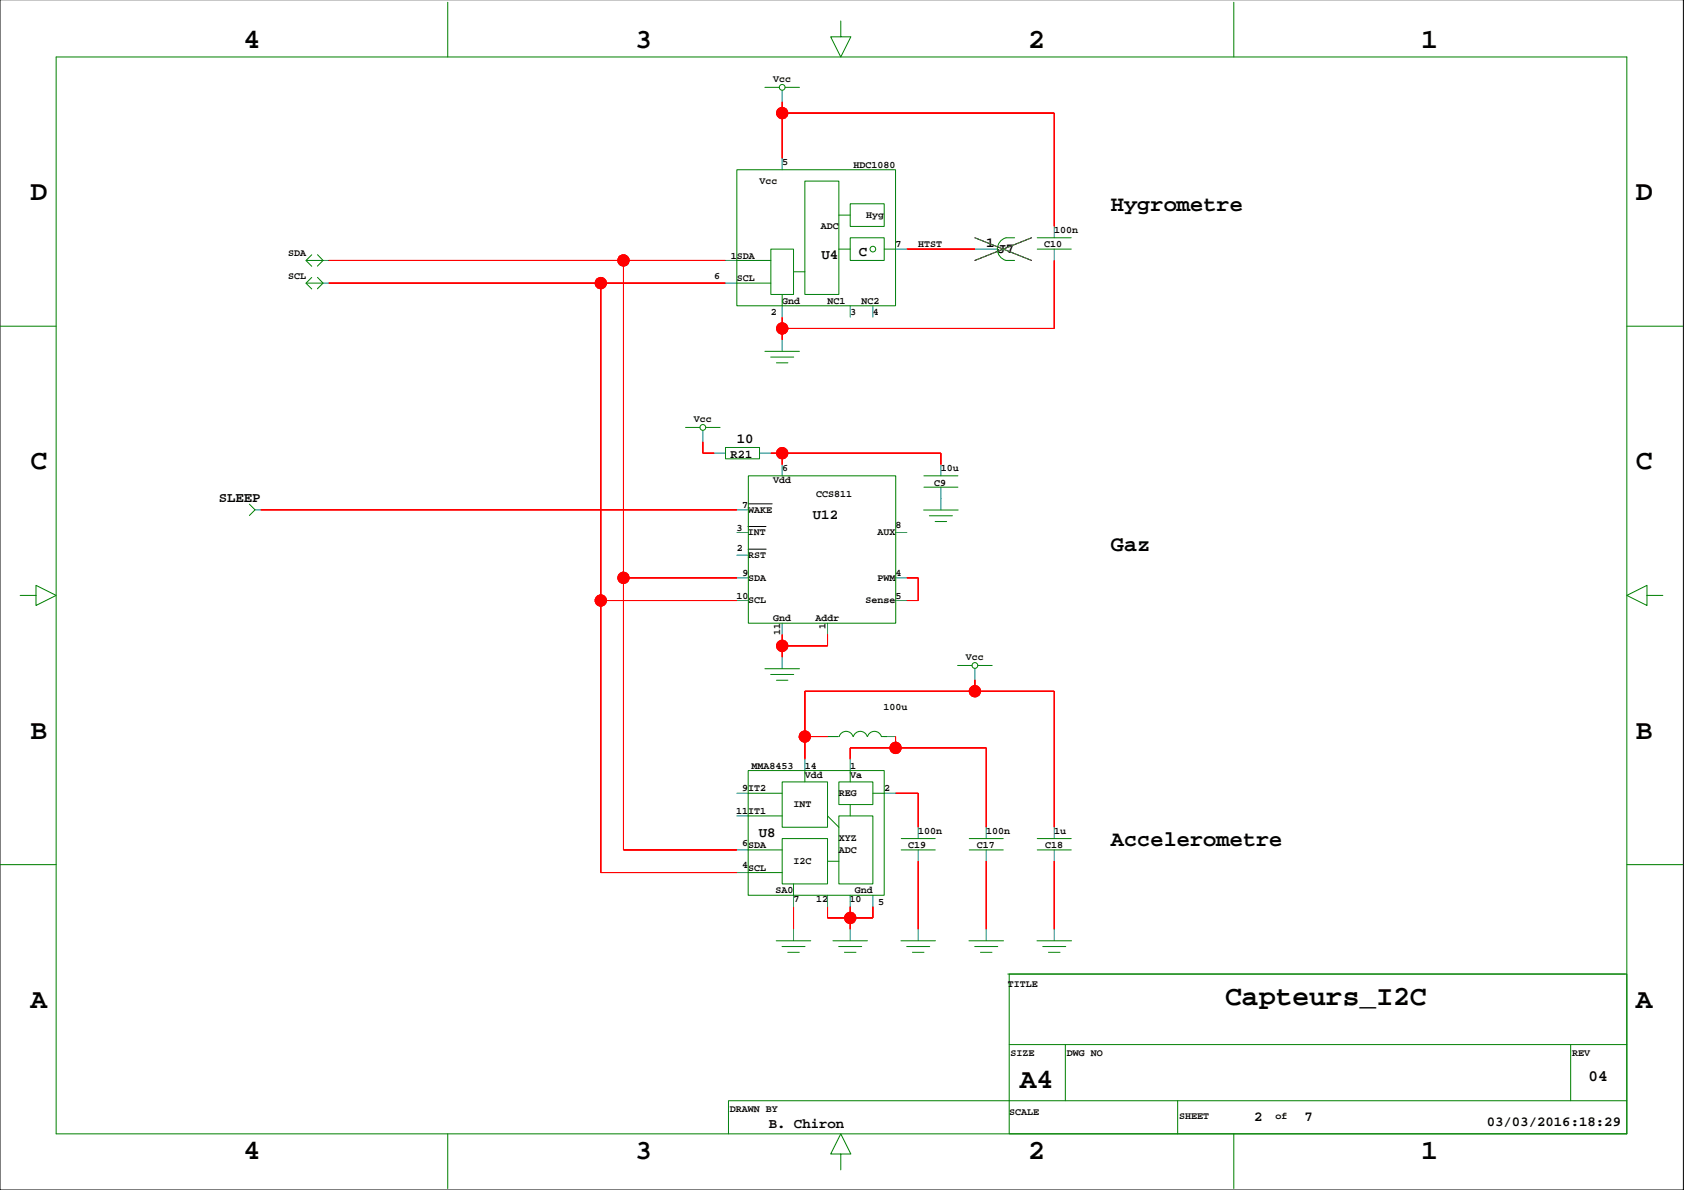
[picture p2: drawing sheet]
<svg xmlns="http://www.w3.org/2000/svg" width="297mm" height="210mm" viewBox="0 0 297 210" stroke-linecap="round" stroke-linejoin="round" font-family="sans-serif">
<path d="M0 0h296.9v209.9h-296.9zM172 41.9l10 4M182 41.9l-10 4M131.9 92.9h3.2M132 96.9h3.1M132 88.9h4.2" fill="none" stroke="#000" stroke-width=".18"/>
<g fill="none" stroke="#008000" stroke-width=".18">
<path d="M9.9 10.1h277.1v189.9h-277.1zM79 .4v9.7M134.9 15.4h2.6M138.5 15.4h2.5M148.3 3.7v2.8h1.8l-1.8 3.6-1.8-3.6h1.8M217.6 .4v9.7M130 29.9h28v24h-28zM142 31.9h6v20h-6zM148 37.9h2M150 35.9h6v4h-6zM0 57.5h9.9M54 45.9h3"/>
<path d="M54 49.9h3M55 48.9l-1 1.1 1 1M55 44.9l-1 1.1 1 1M56 48.9l1 1-1 1M56 44.9l1 1-1 1M130 45.9h6M130 49.9h6M136 43.9h4v8h-4zM138 51.9v2M140 47.9h2M148 43.9h2M150 41.9h6v4h-6z"/>
<path d="M156 43.9h2M179 41.9h-1.5a2.07 2.07 0 0 0-1.6 2 2.07 2.07 0 0 0 1.6 2h1.5M183 41.9h6M183 43.9h6M287 57.5h9.9M120.9 75.4h2.6M124.5 75.4h2.5M128 78.9h6v2h-6zM134.9 62h6.1M135.9 63h4.1M137 64h2M44 88.9l1 1-1 1"/>
<path d="M132 83.9h26v26h-26zM162.9 90h6.1M163 83.9h6M163 85.9h6M163.9 91h4.1M164.9 92h2.1M3.6 105h2.7v-1.8l3.6 1.8-3.6 1.8v-1.8M134.9 118h6.1M135.9 119h4.1M137 120h2M168.9 117.4h2.6M172.5 117.4h2.5"/>
<path d="M290.5 105v-1.8l-3.5 1.8 3.5 1.8v-1.8h2.8M132 135.9h24v22h-24zM132 139.9h6M138 137.9h8v8h-8zM142 135.9v2M146 129.9h1.8M148 137.9h6v4h-6zM148 129.9a1.27 1.27 0 0 1 1.2-.9 1.27 1.27 0 0 1 1.3 .9M150 135.9v2M150.5 129.9a1.27 1.27 0 0 1 1.2-.9 1.27 1.27 0 0 1 1.3 .9M153 129.9a1.27 1.27 0 0 1 1.2-.9 1.27 1.27 0 0 1 1.3 .9h1M154 139.9h2"/>
<path d="M0 152.5h9.9M132 149.9h6M132 153.9h6M132 143.9h6M138 147.9h8v8h-8zM140 155.9v2M146 143.9l2 2M146 151.9h2M148 143.9h6v12h-6zM150 141.9v2M159 147.9h6M159 149.9h6"/>
<path d="M171 147.9h6M171 149.9h6M183 147.9h6M183 149.9h6M287 152.5h9.9M136.9 165.9h6.1M137.9 167h4.1M139 168h2M146.9 165.9h6.1M147.9 167h4.1M149 168h2M158.9 165.9h6.1"/>
<path d="M159.9 167h4.1M160.9 168h2.1M170.9 165.9h6.1M171.9 167h4.1M172.9 168h2.1M177.8 171.8h108.9M178 171.8h109v28.2h-109zM182.9 165.9h6.1M183.9 167h4.1M184.9 168h2.1M79 200v9.6M178 184.3h109"/>
<path d="M187.9 184.3v9.9M207.7 194.2v5.8M217.6 200v9.6M277.1 184.3v9.9M287 194.2h-158.5v5.8M148.3 203.6h1.8l-1.8-3.6-1.8 3.6h1.8v2.7"/>
<circle cx="138" cy="15.4" r=".51"/>
<circle cx="154" cy="43.9" r=".5"/>
<circle cx="124" cy="75.4" r=".51"/>
<circle cx="172" cy="117.4" r=".51"/>
</g>
<g fill="none" stroke="#008080" stroke-width=".18">
<path d="M138 15.9v2M138 27.9v2M186 39.9v2M57 49.9h1M57 45.9h1M128 49.9h2M128 45.9h2M138 53.9v2M138 59.9v2M150 53.9v2M154 53.9v2M158 43.9h2"/>
<path d="M172 43.9h4M186 43.9v2M124 75.9v2M126 79.9h2M134 79.9h2M45 89.9h1M130 93.9h2M130 97.9h2M130 89.9h2M138 81.9v2M158 93.9h2M166 81.9v2"/>
<path d="M166 85.9v4M130 101.9h2M130 105.9h2M138 109.9v2M138 115.9v2M146 109.9v2M158 101.9h2M158 105.9h2M172 117.9v2M130 139.9h2M142 133.9v2M146 129.9h2"/>
<path d="M150 133.9v2M156 129.9h2M156 139.9h2M130 149.9h2M130 153.9h2M130 143.9h2M140 157.9v2M146 157.9v2M150 157.9v2M154 157.9v2M162 145.9v2M162 149.9v2"/>
<path d="M174 145.9v2M174 149.9v2M186 145.9v2M186 149.9v2M140 163.9v2M150 163.9v2M162 163.9v2M174 163.9v2M186 163.9v2"/>
</g>
<g fill="#f00" stroke="#f00" stroke-width=".18">
<path d="M138 19.9h48z" fill-rule="evenodd"/>
<path d="M186 19.9v20z" fill-rule="evenodd"/>
<path d="M138 19.9v8z" fill-rule="evenodd"/>
<path d="M138 17.9v2z" fill-rule="evenodd"/>
<path d="M186 45.9v12z" fill-rule="evenodd"/>
<path d="M138 57.9h48z" fill-rule="evenodd"/>
<path d="M138 57.9v2z" fill-rule="evenodd"/>
<path d="M138 55.9v2z" fill-rule="evenodd"/>
<path d="M158 139.9h4z" fill-rule="evenodd"/>
<path d="M162 139.9v6z" fill-rule="evenodd"/>
<path d="M162 151.9v12z" fill-rule="evenodd"/>
<path d="M174 151.9v12z" fill-rule="evenodd"/>
<path d="M186 151.9v12z" fill-rule="evenodd"/>
<path d="M142 129.9h4z" fill-rule="evenodd"/>
<path d="M172 119.9v2z" fill-rule="evenodd"/>
<path d="M142 121.9v8z" fill-rule="evenodd"/>
<path d="M186 121.9v24z" fill-rule="evenodd"/>
<path d="M142 129.9v4z" fill-rule="evenodd"/>
<path d="M142 121.9h30z" fill-rule="evenodd"/>
<path d="M172 121.9h14z" fill-rule="evenodd"/>
<path d="M150 131.9h8z" fill-rule="evenodd"/>
<path d="M158 129.9v2z" fill-rule="evenodd"/>
<path d="M174 131.9v14z" fill-rule="evenodd"/>
<path d="M158 131.9h16z" fill-rule="evenodd"/>
<path d="M150 131.9v2z" fill-rule="evenodd"/>
<path d="M160 43.9h12z" fill-rule="evenodd"/>
<path d="M154 159.9v2z" fill-rule="evenodd"/>
<path d="M150 161.9h4z" fill-rule="evenodd"/>
<path d="M146 159.9v2z" fill-rule="evenodd"/>
<path d="M146 161.9h4z" fill-rule="evenodd"/>
<path d="M150 161.9v2z" fill-rule="evenodd"/>
<path d="M150 159.9v2z" fill-rule="evenodd"/>
<path d="M140 159.9v4z" fill-rule="evenodd"/>
<path d="M146 111.9v2z" fill-rule="evenodd"/>
<path d="M138 113.9h8z" fill-rule="evenodd"/>
<path d="M138 113.9v2z" fill-rule="evenodd"/>
<path d="M138 111.9v2z" fill-rule="evenodd"/>
<path d="M58 49.9h48z" fill-rule="evenodd"/>
<path d="M106 49.9h22z" fill-rule="evenodd"/>
<path d="M106 49.9v56z" fill-rule="evenodd"/>
<path d="M106 105.9v48z" fill-rule="evenodd"/>
<path d="M106 153.9h24z" fill-rule="evenodd"/>
<path d="M106 105.9h24z" fill-rule="evenodd"/>
<path d="M58 45.9h52z" fill-rule="evenodd"/>
<path d="M110 149.9h20z" fill-rule="evenodd"/>
<path d="M110 101.9v48z" fill-rule="evenodd"/>
<path d="M110 45.9v56z" fill-rule="evenodd"/>
<path d="M110 45.9h18z" fill-rule="evenodd"/>
<path d="M110 101.9h20z" fill-rule="evenodd"/>
<path d="M46 89.9h84z" fill-rule="evenodd"/>
<path d="M160 105.9h2z" fill-rule="evenodd"/>
<path d="M160 101.9h2z" fill-rule="evenodd"/>
<path d="M162 101.9v4z" fill-rule="evenodd"/>
<path d="M124 77.9v2z" fill-rule="evenodd"/>
<path d="M124 79.9h2z" fill-rule="evenodd"/>
<path d="M136 79.9h2z" fill-rule="evenodd"/>
<path d="M138 79.9v2z" fill-rule="evenodd"/>
<path d="M138 79.9h28z" fill-rule="evenodd"/>
<path d="M166 79.9v2z" fill-rule="evenodd"/>
<circle cx="138" cy="19.9" r="1"/>
<circle cx="138" cy="57.9" r="1"/>
<circle cx="142" cy="129.9" r="1"/>
<circle cx="172" cy="121.9" r="1"/>
<circle cx="158" cy="131.9" r="1"/>
<circle cx="150" cy="161.9" r="1"/>
<circle cx="138" cy="113.9" r="1"/>
<circle cx="106" cy="49.9" r="1"/>
<circle cx="106" cy="105.9" r="1"/>
<circle cx="110" cy="45.9" r="1"/>
<circle cx="110" cy="101.9" r="1"/>
<circle cx="138" cy="79.9" r="1"/>
</g>
<g fill="none" stroke="#f00" stroke-width=".18">
<path d="M138 19.9h48v20M138 17.9v10M58 49.9h70M58 45.9h70M106 49.9v104h24M110 45.9v104h20M138 55.9v4M160 43.9h12M186 45.9v12h-48M124 77.9v2h2M136 79.9h30v2M138 79.9v2"/>
<path d="M46 89.9h84M166 87.9h.1M106 105.9h24M110 101.9h20M138 111.9v4M146 111.9v2h-8M160 101.9h2v4h-2M172 119.9v2M142 133.9v-12h44v24M142 129.9h4M150 133.9v-2h24v14M158 139.9h4v6"/>
<path d="M158 129.9v2M140 159.9v4M146 159.9v2h8v-2M150 159.9v4M162 151.9v12M174 151.9v12M186 151.9v12"/>
<circle cx="138" cy="19.9" r="1"/>
<circle cx="106" cy="49.9" r="1"/>
<circle cx="110" cy="45.9" r="1"/>
<circle cx="138" cy="57.9" r="1"/>
<circle cx="138" cy="79.9" r="1"/>
<circle cx="106" cy="105.9" r="1"/>
<circle cx="110" cy="101.9" r="1"/>
<circle cx="138" cy="113.9" r="1"/>
<circle cx="142" cy="129.9" r="1"/>
<circle cx="158" cy="131.9" r="1"/>
<circle cx="172" cy="121.9" r="1"/>
<circle cx="150" cy="161.9" r="1"/>
</g>
<path d="M172 41.9l10 4M182 41.9l-10 4" fill="none" stroke="#808000" stroke-width=".18"/>
<g font-size="4.9">
<text x="43" y="8.4">4</text>
<text x="112" y="8.4">3</text>
<text x="181.4" y="8.4">2</text>
<text x="250.7" y="8.4">1</text>
<text x="5.4" y="35.3">D</text>
<text x="288.5" y="35.3">D</text>
<text x="5.4" y="82.8">C</text>
<text x="288.5" y="82.8">C</text>
<text x="5.4" y="130.3">B</text>
<text x="288.5" y="130.3">B</text>
<text x="5.4" y="177.8">A</text>
<text x="216.1" y="177.3">Capteurs_I2C</text>
<text x="288.5" y="177.8">A</text>
<text x="179.9" y="192">A4</text>
<text x="43" y="204.4">4</text>
<text x="112" y="204.4">3</text>
<text x="181.4" y="204.4">2</text>
<text x="250.7" y="204.4">1</text>
</g>
<g font-size="3.9">
<text x="196" y="37.3">Hygrometre</text>
<text x="196" y="97.2">Gaz</text>
<text x="196" y="149.2">Accelerometre</text>
</g>
<text font-size="2.8" x="280.2" y="190.6">04</text>
<g font-size="2.5">
<text x="144.9" y="45.6">U4</text>
<text x="151.5" y="45.1">C</text>
<text x="174" y="43.5">1</text>
<text x="175.9" y="44.7">J7</text>
<text x="130" y="78.2">10</text>
<text x="38.6" y="88.6">SLEEP</text>
<text x="143.4" y="91.6">U12</text>
<text x="133.8" y="147.6">U8</text>
<text x="221.2" y="197.6">2</text>
<text x="230.1" y="197.6">7</text>
<text x="135.6" y="199.1">B. Chiron</text>
<text x="262.2" y="198.5">03/03/2016:18:29</text>
</g>
<text font-size="2.1" x="128.9" y="80.7">R21</text>
<g font-size="1.8">
<text x="136.4" y="14.4">Vcc</text>
<text x="138" y="29.2">5</text>
<text x="150.6" y="29.6">HDC1080</text>
<text x="134" y="32.4">Vcc</text>
<text x="144.8" y="40.4">ADC</text>
<text x="152.8" y="38.4">Hyg</text>
<text x="186" y="41.2">100n</text>
<text x="50.8" y="45.2">SDA</text>
<text x="128.9" y="45.6">1</text>
<text x="130" y="45.6">SDA</text>
<text x="158" y="43.6">7</text>
<text x="162" y="43.6">HTST</text>
<text x="184.2" y="43.5">C10</text>
<text x="50.8" y="49.2">SCL</text>
<text x="126" y="49.2">6</text>
<text x="130" y="49.6">SCL</text>
<text x="138" y="53.6">Gnd</text>
<text x="146" y="53.6">NC1</text>
<text x="152" y="53.6">NC2</text>
<text x="136" y="55.6">2</text>
<text x="150" y="55.6">3</text>
<text x="154" y="55.6">4</text>
<text x="122.4" y="74.4">Vcc</text>
<text x="138" y="83.2">6</text>
<text x="166" y="83.2">10u</text>
<text x="130.9" y="89.6">7</text>
<text x="136.4" y="85.2">Vdd</text>
<text x="144" y="87.6">CCS811</text>
<text x="164.8" y="85.7">C9</text>
<text x="129.9" y="93.6">3</text>
<text x="131.9" y="94.4">INT</text>
<text x="132" y="90.4">WAKE</text>
<text x="154.8" y="94.4">AUX</text>
<text x="158" y="93.2">8</text>
<text x="130" y="97.2">2</text>
<text x="130.9" y="101.6">9</text>
<text x="132" y="98.4">RST</text>
<text x="158" y="101.6">4</text>
<text x="129.9" y="105.6">10</text>
<text x="132" y="102.4">SDA</text>
<text x="132" y="106.4">SCL</text>
<text x="152.7" y="106.4">Sense</text>
<text x="154.8" y="102.4">PWM</text>
<text x="158" y="105.6">5</text>
<text x="136.4" y="109.6">Gnd</text>
<text x="137.6" y="112" transform="rotate(-90 137.6 112)">11</text>
<text x="143.9" y="109.6">Addr</text>
<text x="145.6" y="111" transform="rotate(-90 145.6 111)">1</text>
<text x="170.4" y="116.4">Vcc</text>
<text x="155.8" y="125.2">100u</text>
<text x="132.6" y="135.6">MMA8453</text>
<text x="142" y="135.6">14</text>
<text x="142" y="137.2">Vdd</text>
<text x="150" y="135.6">1</text>
<text x="150" y="137.2">Va</text>
<text x="129.9" y="143.6">11</text>
<text x="130.9" y="139.6">9</text>
<text x="132" y="139.6">IT2</text>
<text x="132" y="143.6">IT1</text>
<text x="140" y="142.4">INT</text>
<text x="148" y="140.4">REG</text>
<text x="156" y="139.6">2</text>
<text x="130.9" y="149.2">6</text>
<text x="132" y="149.6">SDA</text>
<text x="148" y="148.4">XYZ</text>
<text x="160.2" y="149.6">C19</text>
<text x="162" y="147.2">100n</text>
<text x="172.3" y="149.6">C17</text>
<text x="174" y="147.2">100n</text>
<text x="184.4" y="149.6">C18</text>
<text x="186" y="147.2">1u</text>
<text x="130.9" y="153.2">4</text>
<text x="132" y="153.6">SCL</text>
<text x="140" y="152.4">I2C</text>
<text x="148" y="150.4">ADC</text>
<text x="136.8" y="157.6">SA0</text>
<text x="140" y="159.1">7</text>
<text x="144" y="159.1">12</text>
<text x="149.8" y="159.1">10</text>
<text x="150.8" y="157.6">Gnd</text>
<text x="154.9" y="159.6">5</text>
<text x="177.8" y="174">TITLE</text>
<text x="178.3" y="186.2">SIZE</text>
<text x="188.2" y="186.2">DWG NO</text>
<text x="277.3" y="186.2">REV</text>
<text x="128.7" y="196.1">DRAWN BY</text>
<text x="178" y="196.6">SCALE</text>
<text x="208" y="197.4">SHEET</text>
<text x="225" y="197.4">of</text>
</g>
</svg>
